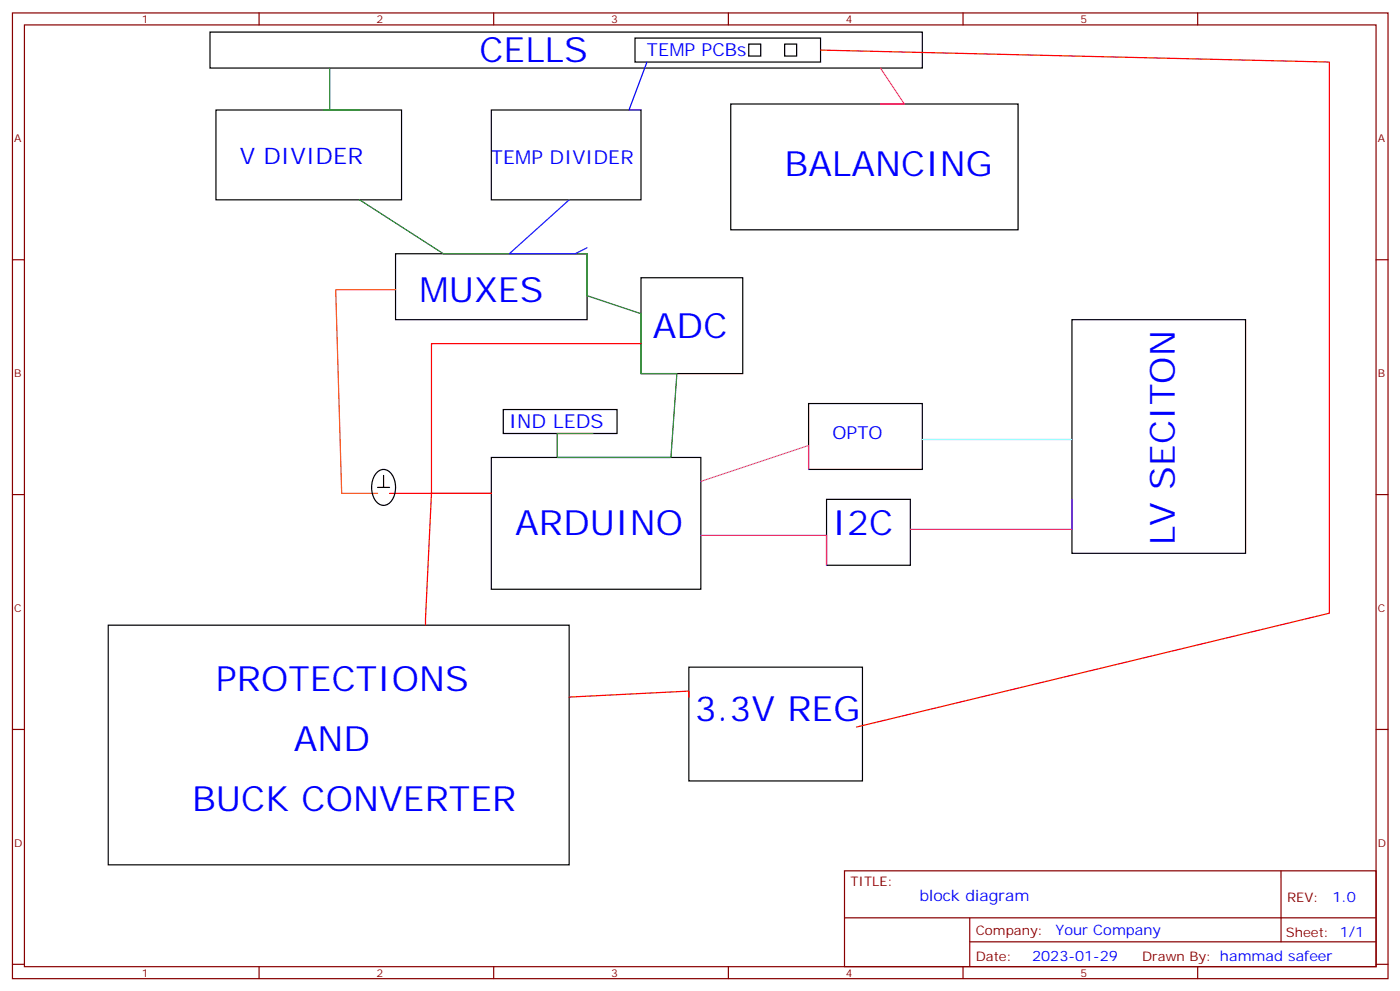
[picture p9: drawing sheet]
<svg xmlns="http://www.w3.org/2000/svg" width="413mm" height="292mm" viewBox="0 0 413 292" stroke-linecap="round" stroke-linejoin="round" font-family="sans-serif">
<g fill="none" stroke="#870000" stroke-width=".35">
<path d="M3.7 3.8h405.3v284.3h-405.3zM7.2 7.3h398.3v277.3h-398.3zM76.3 3.8v3.5M145.5 3.8v3.5M214.6 3.8v3.5M283.8 3.8v3.5M352.9 3.8v3.5M3.7 76.5h3.5M405.5 76.5h3.5M3.7 145.6h3.5M405.5 145.6h3.5M3.7 214.8h3.5"/>
<path d="M405.5 214.8h3.5M248.8 256.4h156.7v28.2h-156.7zM377.5 256.4v20.9M248.9 270.2h156.5M285.8 277.3h119.6M285.8 270.2v14.2M3.7 283.9h3.5M76.3 284.6v3.5M145.5 284.6v3.5M214.6 284.6v3.5M283.8 284.6v3.5M352.9 284.6v3.5"/>
<path d="M405.5 283.9h3.5"/>
</g>
<g fill="none" stroke="#000" stroke-width=".35">
<path d="M61.9 9.5h209.9v10.5h-209.9zM187.1 11.2h54.7v7.1h-54.7zM220.6 13h3.6v3.5h-3.6zM231.2 13h3.5v3.5h-3.5zM63.6 32.4h54.7v26.4h-54.7zM144.8 32.4h44.1v26.4h-44.1zM215.3 30.6h84.7v37.1h-84.7zM116.6 74.7h56.4v19.4h-56.4zM188.9 81.8h30v28.2h-30zM315.9 94.1h51.1v68.8h-51.1zM238.3 118.8h33.5v19.4h-33.5zM111.2 138.9a2.79 2.79 0 0 1 4.5 1.2 6.7 6.7 0 0 1-1.4 8.4 3.1 3.1 0 0 1-4.3-2.3 7 7 0 0 1 1.2-7.3z"/>
<path d="M113 140v3.5M144.8 134.7h61.7v38.8h-61.7zM148.3 120.6h33.5v7h-33.5zM111.3 143.5h3.5M243.6 147h24.7v19.4h-24.7zM31.9 184.1h135.8v70.5h-135.8zM203 196.4h51.1v33.5h-51.1z"/>
</g>
<path d="M106 58.8l24.7 15.9h42.3v12.4l15.9 5.3v17.6h10.6l-1.8 24.7h-33.5v-7.1h10.6" fill="none" stroke="#090" stroke-width=".35"/>
<path d="M167.7 58.8l-17.6 15.9h19.4l3.5-1.7" fill="none" stroke="#30f" stroke-width=".35"/>
<path d="M97.2 20v12.4h-1.8h10.6" fill="none" stroke="#390" stroke-width=".35"/>
<path d="M259.4 20l7.1 10.6h-7.1" fill="none" stroke="#f0c" stroke-width=".35"/>
<path d="M190.6 18.3l-5.3 14.1h3.6" fill="none" stroke="#00c" stroke-width=".35"/>
<path d="M238.3 138.2v-7l-31.8 10.5M206.5 157.6h37.1v8.8M315.9 147v8.9h-47.6" fill="none" stroke="#f0f" stroke-width=".35"/>
<path d="M271.8 129.4h44.1" fill="none" stroke="#0ff" stroke-width=".35"/>
<path d="M241.8 14.7l149.9 3.6v162.3l-139.3 33.5M188.9 101.2h-61.8v44.1h17.7h-17.7l-1.7 38.8M114.8 145.3h12.3M167.7 205.2l35.3-1.7v1.7" fill="none" stroke="#f00" stroke-width=".35"/>
<path d="M116.6 85.3h-17.7l1.8 60h10.6" fill="none" stroke="#f60" stroke-width=".35"/>
<g font-size="10.2" fill="#00f">
<text x="141.3" y="18.3">CELLS</text>
<text x="231.2" y="51.8">BALANCING</text>
<text x="123.6" y="88.8">MUXES</text>
<text x="192.4" y="99.4">ADC</text>
<text x="151.8" y="157.6">ARDUINO</text>
<text x="245.3" y="157.6">I2C</text>
<text x="346.2" y="160.4" transform="rotate(-90 346.2 160.4)">LV SECITON</text>
<text x="63.6" y="203.5">PROTECTIONS</text>
<text x="204.8" y="212.3">3.3V REG</text>
<text x="86.6" y="221.1">AND</text>
<text x="56.6" y="238.8">BUCK CONVERTER</text>
</g>
<text font-size="6.7" fill="#00f" x="70.7" y="48.3">V DIVIDER</text>
<g font-size="5.6" fill="#00f">
<text x="144.8" y="48.3">TEMP DIVIDER</text>
<text x="150.1" y="125.9">IND LEDS</text>
</g>
<g font-size="5.3" fill="#00f">
<text x="190.6" y="16.5">TEMP PCBs</text>
<text x="245.3" y="129.4">OPTO</text>
</g>
<text font-size="4.6" fill="#00f" x="270.9" y="265.4">block diagram</text>
<g font-size="4.2" fill="#00f">
<text x="392.6" y="265.7">1.0</text>
<text x="311" y="275.2">Your Company</text>
<text x="304.1" y="283">2023-01-29</text>
</g>
<g font-size="3.9" fill="#800">
<text x="250.6" y="261">TITLE:</text>
<text x="379.2" y="265.7">REV:</text>
<text x="287.5" y="275.2">Company:</text>
<text x="378.9" y="275.8">Sheet: 1/1</text>
<text x="287.5" y="282.9">Date:</text>
<text x="336.6" y="282.9">Drawn By: hammad safeer</text>
</g>
<g font-size="3.2" fill="#800">
<text x="41.8" y="6.8">1</text>
<text x="110.9" y="6.8">2</text>
<text x="180.1" y="6.8">3</text>
<text x="249.2" y="6.8">4</text>
<text x="318.3" y="6.8">5</text>
<text x="4.2" y="41.9">A</text>
<text x="406" y="41.9">A</text>
<text x="4.2" y="111.1">B</text>
<text x="406" y="111.1">B</text>
<text x="4.2" y="180.2">C</text>
<text x="406" y="180.2">C</text>
<text x="4.2" y="249.3">D</text>
<text x="406" y="249.3">D</text>
<text x="41.8" y="287.6">1</text>
<text x="110.9" y="287.6">2</text>
<text x="180.1" y="287.6">3</text>
<text x="249.2" y="287.6">4</text>
<text x="318.3" y="287.6">5</text>
</g>
</svg>
